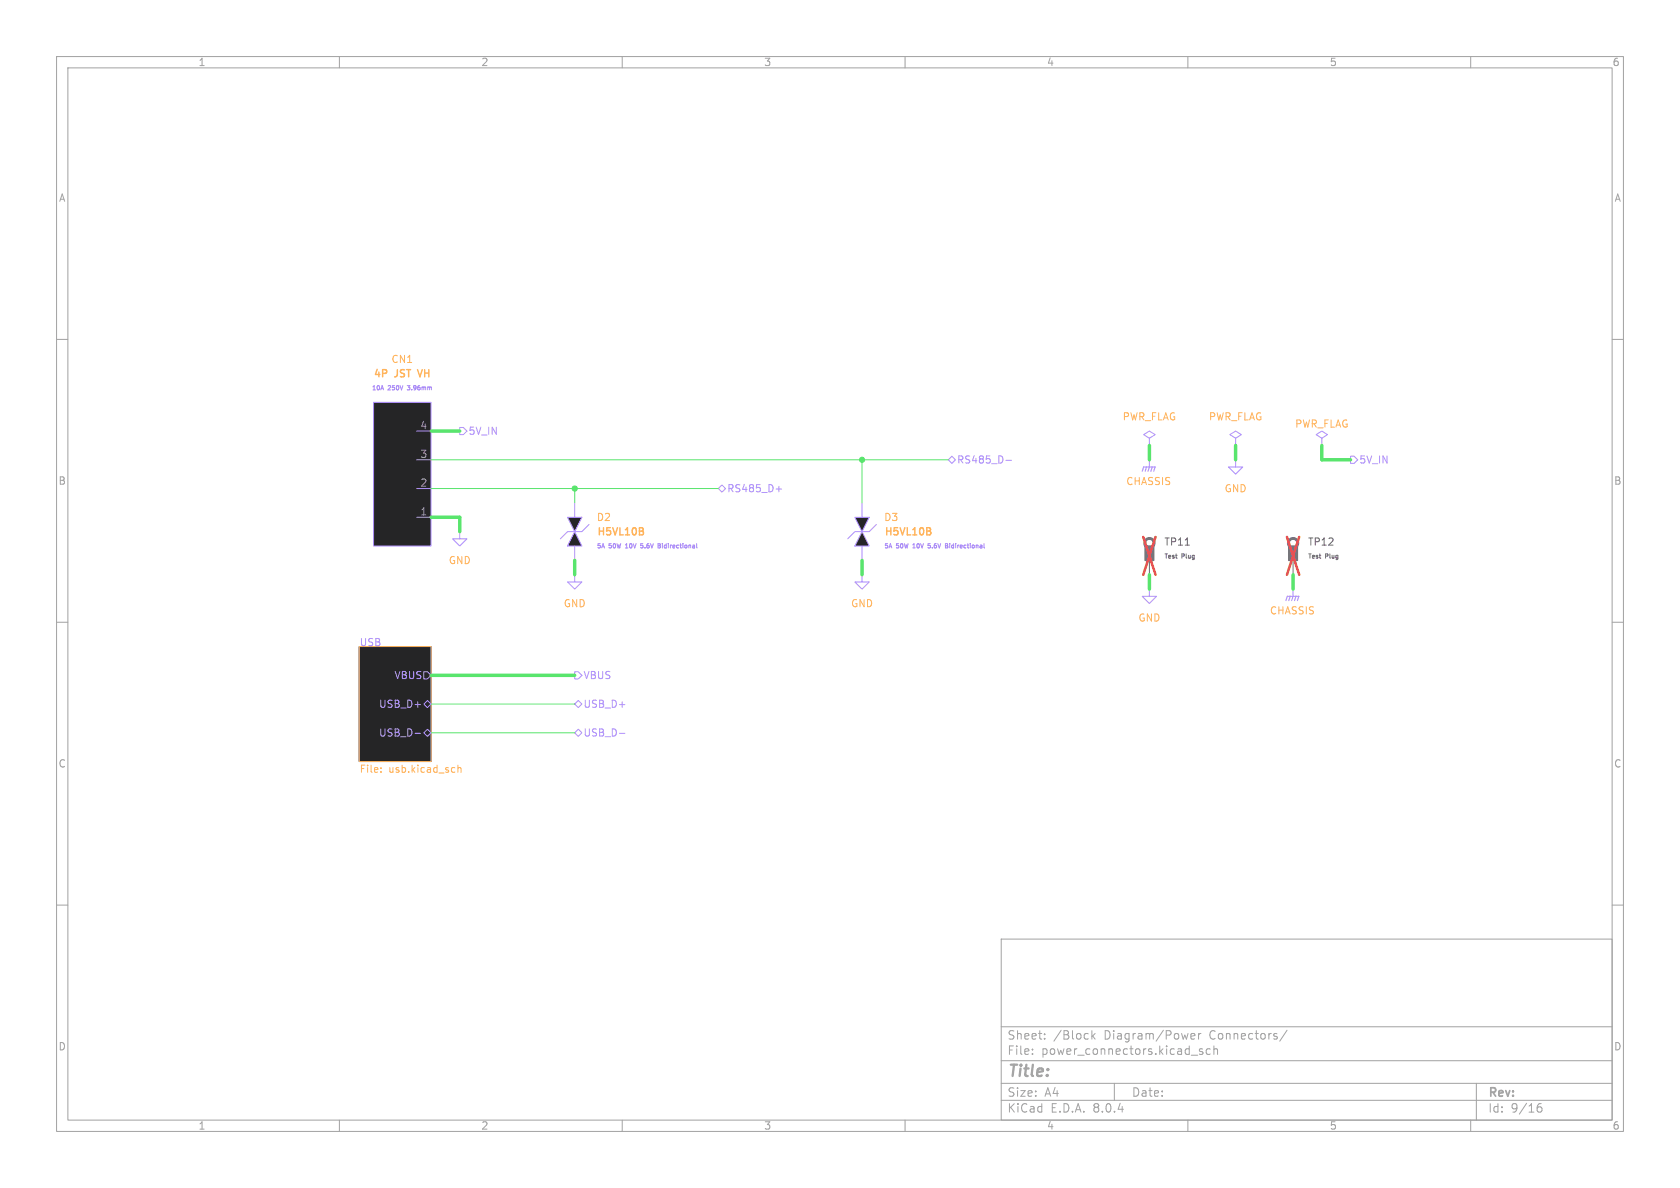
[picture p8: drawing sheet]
<svg xmlns="http://www.w3.org/2000/svg" width="297mm" height="210mm" viewBox="0 0 297 210" stroke-linecap="round" stroke-linejoin="round" font-family="sans-serif">
<g fill="none" stroke="#a2a2a2" stroke-width=".18">
<path d="M10 10h277v190h-277zM12 12h273v186h-273zM60 10v2M110 10v2M160 10v2M210 10v2M260 10v2M10 60h2M285 60h2M10 110h2M285 110h2M10 160h2"/>
<path d="M285 160h2M177 166h108v32h-108zM60 198v2M110 198v2M160 198v2M177 194.5h108M177 191.5h108M177 187.5h108M177 181.5h108M182.5 186.3v.1M182.5 185.5v.1M184.7 183.6v.1"/>
<path d="M184.7 182.8v.1M193 182.2v1.5M193.2 183.1l.4 .6M193.6 182.7l-.6 .6M197 191.5v3M210 198v2M210.5 183.2l.7-.1v-.3l-.5-.1-.2 .2 .1 .7h.6M210.6 186.5h1.1M211.9 182.7v1M212.3 182.7l-.3 .1-.1 .2M212.6 185.5l-.4-.1-.2 .2 .1 .2 .5 .2v.3h-.6M214 185.5l-.5-.1-.3 .3v.4l.2 .2h.6"/>
<path d="M214.6 185.5l.2-.1 .4 .1v.9M214.6 184.9v1.5M227.5 182.1l-1.3 2M260 198v2M261 191.5v6.5M271.7 196l.3-.3h.5l.1 .3v.3l-.3 .3h-.3l-.3-.3M272.5 195.1a.6 .6 0 0 0-.8 .6"/>
</g>
<path d="M63.5 114.3h12.7v20.3h-12.7z" fill="#252526" stroke="#252526" stroke-width=".18"/>
<path d="M63.5 114.3h12.7v20.3h-12.7zM67.3 136.4v.1M67.3 135.7v.2M81 135.3v1.2M81 135.8l.1-.1h.3l.1 .8" fill="none" stroke="#ffb45b" stroke-width=".18"/>
<path d="M233.7 77.5l1-.7-1-.6-1 .6 1 .7v1.2M233.7 78.7h.1M74.9 118.7h.7l.6 .7-.6 .6h-.7zM73.4 129.6h.9M74.9 129.5l.7-.6 .6 .6-.6 .7zM74.9 124.5l.7-.7 .6 .7-.6 .6z" fill="none" stroke="#af92fb" stroke-width=".18"/>
<g fill="#252526">
<path d="M101.6 94l1.3 2.5h-2.6z"/>
<path d="M100.3 91.4h2.6l-1.3 2.6z"/>
</g>
<path d="M81.3 94v1.3h1.2l-1.2 1.2-1.3-1.2h1.3M81.3 94h.1M100.3 91.4h2.6l-1.3 2.6zM101.6 94l1.3 2.5h-2.6zM101.6 88.9v2.5M101.6 96.5v2.6M104.1 92.7l-1.2 1.3h-2.6l-1.2 1.3M101.6 101.6v1.3h1.3l-1.3 1.2-1.3-1.2h1.3M101.6 101.6h.1" fill="none" stroke="#af92fb" stroke-width=".18"/>
<path d="M113.6 93.9l.2 .2-.2 .4M113.6 93.4v.4" fill="none" stroke="#ffb45b" stroke-width=".25"/>
<path d="M110.6 96.9h.4M110.6 96.3h.1M113.3 96.8l.2 .1M113.7 96.1h-.4v.4l.2-.1M116.3 96.1l.4 .1-.1 .3M116.3 96.5h.3M116.6 96.5l.2 .1-.1 .2-.4 .1" fill="none" stroke="#ae81ff" stroke-width=".18"/>
<path d="M66 71.1h10.2v25.4h-10.2z" fill="#252526"/>
<g fill="none" stroke="#af92fb" stroke-width=".18">
<path d="M66 71.1h10.2v25.4h-10.2zM73.7 76.2h2.5M203.2 77.5l1-.7-1-.6-1 .6 1 .7v1.2M203.2 78.7h.1M218.4 77.5l1.1-.7-1.1-.6-1 .6 1 .7v1.2M218.4 78.7h.1M73.7 91.4h2.5M73.7 86.4h2.5M73.7 81.3h2.5M203.2 81.3h.1M203.2 81.3v1.3M218.4 81.3v1.3h1.3l-1.3 1.2-1.2-1.2h1.2"/>
<path d="M218.4 81.3h.1M152.4 101.6v1.3h1.3l-1.3 1.2-1.3-1.2h1.3M152.4 101.6h.1M203.2 104.1v1.3h1.3l-1.3 1.3-1.3-1.3h1.3M203.2 104.1h.1M228.6 104.1h.1M228.6 104.1v1.3"/>
</g>
<path d="M73.8 65.3l.4 1.3" fill="none" stroke="#ffb45b" stroke-width=".25"/>
<path d="M72 68.2h.5M72 68.9h.1" fill="none" stroke="#ae81ff" stroke-width=".18"/>
<path d="M201.9 83.3l.3-.7h2l-.2 .7M202.7 82.6l-.3 .7M203.2 82.6l-.3 .7M203.7 82.6l-.2 .7M227.3 106.2l.3-.8h2l-.2 .8M228.1 105.4l-.3 .8M228.6 105.4l-.3 .8M229.1 105.4l-.2 .8" fill="none" stroke="#af92fb" stroke-width=".2"/>
<g fill="#767676" stroke="#767676" stroke-width=".25">
<path d="M202.4 96.5h1.6v2.6h-1.6z"/>
<path d="M227.8 96.5h1.6v2.6h-1.6z"/>
</g>
<path d="M202.7 96.7a.83 .83 0 0 1-.1-1.2 .83 .83 0 0 1 1.2 0 .83 .83 0 0 1-.1 1.2M228.1 96.7a.83 .83 0 0 1-.1-1.2 .83 .83 0 0 1 1.2 0 .83 .83 0 0 1-.1 1.2" fill="none" stroke="#767676" stroke-width=".51"/>
<path d="M203.2 99.1v2.5M228.6 99.1v2.5" fill="none" stroke="#767676" stroke-width=".18"/>
<path d="M209.5 96.4h.8" fill="none" stroke="#696969" stroke-width=".18"/>
<path d="M202.1 94.9l2.2 6.7M204.3 94.9l-2.2 6.7M227.5 94.9l2.2 6.7M229.7 94.9l-2.2 6.7" fill="none" stroke="#e65255" stroke-width=".46"/>
<g fill="#252526">
<path d="M152.4 94l1.3 2.5h-2.6z"/>
<path d="M151.1 91.4h2.6l-1.3 2.6z"/>
</g>
<g fill="none" stroke="#af92fb" stroke-width=".18">
<path d="M81.3 75.6h.6l.6 .6-.6 .6h-.6zM127 86.4l.6-.7 .7 .7-.7 .6zM137.2 86.5h1M151.1 91.4h2.6l-1.3 2.6zM152.4 94l1.3 2.5h-2.6zM152.4 88.9v2.5M152.4 96.5v2.6M154.9 92.7l-1.2 1.3h-2.6l-1.2 1.3M167.6 81.3l.7-.7 .6 .7-.6 .6zM177.8 81.4h1M238.8 80.6h.6l.6 .7-.6 .6h-.6zM101.6 118.7h.6l.7 .7-.7 .6h-.6z"/>
<path d="M101.6 124.5l.6-.7 .7 .7-.7 .6zM101.6 129.5l.6-.6 .7 .6-.7 .7zM109.5 129.6h1"/>
</g>
<path d="M164.4 93.9l.2 .2-.2 .4M164.4 93.4v.4" fill="none" stroke="#ffb45b" stroke-width=".25"/>
<path d="M161.4 96.9h.4M161.4 96.3h.1M164.1 96.8l.2 .1M164.5 96.1h-.4v.4l.2-.1M167.1 96.1l.4 .1-.1 .3M167.1 96.5h.3M167.4 96.5l.2 .1-.1 .2-.4 .1" fill="none" stroke="#ae81ff" stroke-width=".18"/>
<path d="M76.2 76.2h5.1M203.2 78.7v2.6M218.4 78.7v2.6M233.7 78.7v2.6h5.1M76.2 91.4h5.1v2.6M101.6 99.1v2.5M152.4 99.1v2.5M76.2 119.4h25.4M203.2 101.6v2.5M228.6 101.6v2.5" fill="none" stroke="#59e56d" stroke-width=".61"/>
<path d="M76.2 81.3h91.4M76.2 86.4h50.8M101.6 86.4v2.5M152.4 81.3v7.6M76.2 124.5h25.4M76.2 129.5h25.4" fill="none" stroke="#59e56d" stroke-width=".18"/>
<g fill="#59e56d" stroke="#59e56d" stroke-width=".18">
<circle cx="152.4" cy="81.3" r=".46"/>
<circle cx="101.6" cy="86.4" r=".46"/>
</g>
<text font-size="2.8" fill="#a2a2a2" x="178" y="190.9">Title:</text>
<g font-size="2.1" fill="#a2a2a2">
<text x="178" y="184">Sheet:</text>
<text x="186.2" y="184">/Block</text>
<text x="195.2" y="184">Diagram/Power</text>
<text x="214" y="184">Connectors/</text>
<text x="178" y="186.7">File:</text>
<text x="184.1" y="186.7">power_connectors.kicad_sch</text>
<text x="178" y="196.9">KiCad</text>
<text x="178" y="194.1">Size:</text>
<text x="184.7" y="194.1">A4</text>
<text x="185.7" y="196.9">E.D.A.</text>
<text x="193.3" y="196.9">8.0.4</text>
<text x="200" y="194.1">Date:</text>
<text x="263" y="194.3">Rev:</text>
<text x="263" y="196.9">Id:</text>
<text x="267.1" y="196.9">9/16</text>
</g>
<g font-size="1.8" fill="#a2a2a2">
<text x="35" y="11.9">1</text>
<text x="85" y="11.9">2</text>
<text x="135" y="11.9">3</text>
<text x="185" y="11.9">4</text>
<text x="235" y="11.9">5</text>
<text x="285" y="11.9">6</text>
<text x="10.3" y="35.9">A</text>
<text x="285.3" y="35.9">A</text>
<text x="74.2" y="75.9">4</text>
<text x="74.2" y="81">3</text>
<text x="10.3" y="85.9">B</text>
<text x="74.2" y="86.1">2</text>
<text x="285.3" y="85.9">B</text>
<text x="74.2" y="91.2">1</text>
<text x="10.3" y="135.9">C</text>
<text x="285.3" y="135.9">C</text>
<text x="10.3" y="185.9">D</text>
<text x="285.3" y="185.9">D</text>
<text x="35" y="199.9">1</text>
<text x="85" y="199.9">2</text>
<text x="135" y="199.9">3</text>
<text x="185" y="199.9">4</text>
<text x="235" y="199.9">5</text>
<text x="285" y="199.9">6</text>
</g>
<g font-size="1.8" fill="#ffb45b">
<text x="69.1" y="64.4">CN1</text>
<text x="65.9" y="67.1">4P</text>
<text x="69.8" y="67.1">JST</text>
<text x="74.5" y="67.1">VH</text>
<text x="198.4" y="74.5">PWR_FLAG</text>
<text x="213.6" y="74.5">PWR_FLAG</text>
<text x="228.9" y="75.8">PWR_FLAG</text>
<text x="199" y="86">CHASSIS</text>
<text x="216.4" y="87.2">GND</text>
<text x="105.4" y="95">H5VL10B</text>
<text x="105.4" y="92.3">D2</text>
<text x="156.2" y="95">H5VL10B</text>
<text x="156.2" y="92.3">D3</text>
<text x="79.2" y="99.9">GND</text>
<text x="99.6" y="107.5">GND</text>
<text x="150.4" y="107.5">GND</text>
<text x="201.2" y="110.1">GND</text>
<text x="224.4" y="108.8">CHASSIS</text>
<text x="63.5" y="136.9">File:</text>
<text x="68.7" y="136.9">usb.kicad_sch</text>
</g>
<g font-size="1.8" fill="#af92fb">
<text x="82.7" y="77.1">5V_IN</text>
<text x="169.1" y="82.1">RS485_D-</text>
<text x="240.2" y="82.1">5V_IN</text>
<text x="128.5" y="87.2">RS485_D+</text>
<text x="63.5" y="114.3">USB</text>
<text x="66.9" y="125.3">USB_D+</text>
<text x="69.6" y="120.2">VBUS</text>
<text x="103.1" y="125.3">USB_D+</text>
<text x="103.1" y="120.2">VBUS</text>
<text x="66.9" y="130.4">USB_D-</text>
<text x="103.1" y="130.4">USB_D-</text>
</g>
<g font-size="1.8" fill="#696969">
<text x="205.7" y="96.7">TP11</text>
<text x="231.1" y="96.7">TP12</text>
</g>
<g font-size="1.1" fill="#ae81ff">
<text x="65.6" y="69.2">10A</text>
<text x="68.6" y="69.2">250V</text>
<text x="72.3" y="69.2">3.96mm</text>
<text x="105.4" y="97.1">5A</text>
<text x="107.7" y="97.1">50W</text>
<text x="110.9" y="97.1">10V</text>
<text x="113.9" y="97.1">5.6V</text>
<text x="117.2" y="97.1">Bidirectional</text>
<text x="156.2" y="97.1">5A</text>
<text x="158.5" y="97.1">50W</text>
<text x="161.7" y="97.1">10V</text>
<text x="164.7" y="97.1">5.6V</text>
<text x="168" y="97.1">Bidirectional</text>
</g>
<g font-size="1.1" fill="#737373">
<text x="205.7" y="98.9">Test</text>
<text x="208.9" y="98.9">Plug</text>
<text x="231.1" y="98.9">Test</text>
<text x="234.3" y="98.9">Plug</text>
</g>
</svg>
